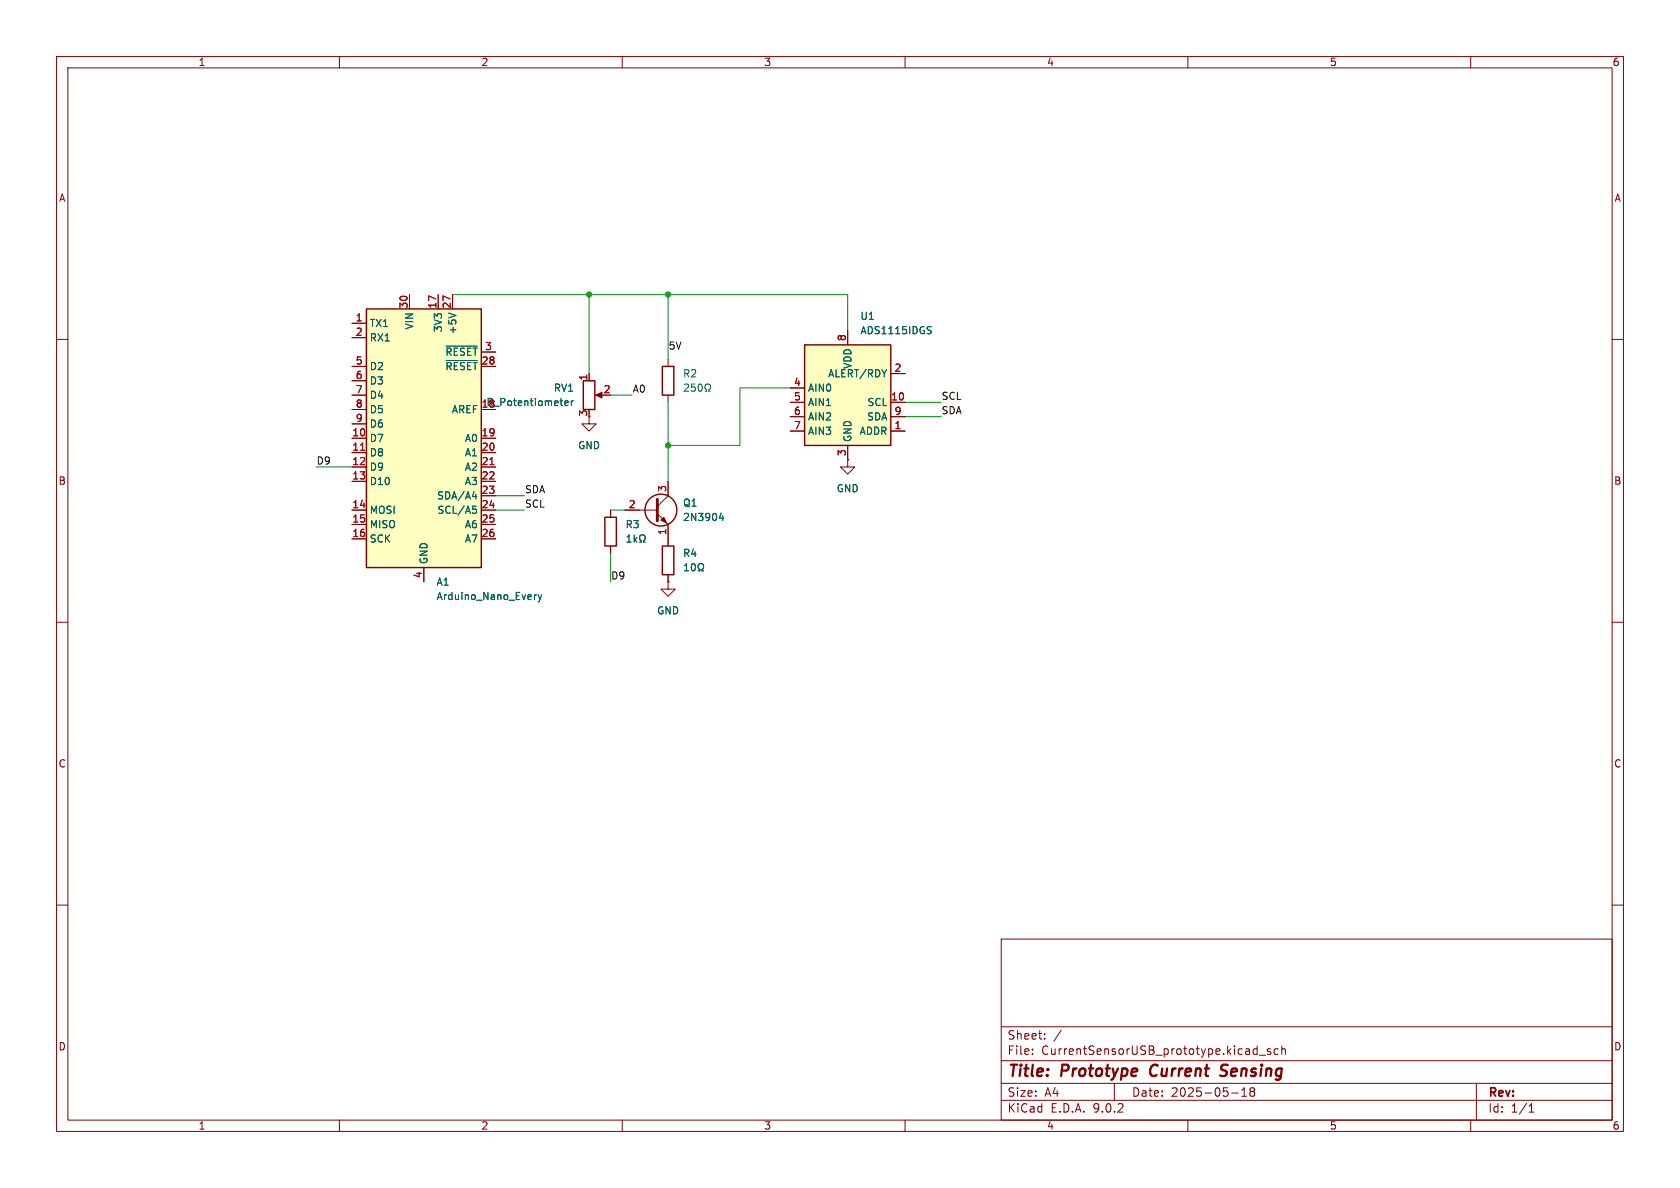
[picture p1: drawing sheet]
<svg xmlns="http://www.w3.org/2000/svg" width="297mm" height="210mm" viewBox="0 0 297 210" stroke-linecap="round" stroke-linejoin="round" font-family="sans-serif">
<g fill="none" stroke="#840000" stroke-width=".18">
<path d="M10 10h277v190h-277zM12 12h273v186h-273zM60 10v2M110 10v2M160 10v2M210 10v2M260 10v2M10 60h2M285 60h2M10 110h2M118.1 102.9v1.2h1.3l-1.3 1.3-1.3-1.3h1.3M118.1 102.9h.1"/>
<path d="M285 110h2M10 160h2M177 166h108v32h-108zM285 160h2M60 198v2M110 198v2M160 198v2M177 194.5h108M177 191.5h108M177 187.5h108M177 181.5h108M182.5 186.3v.1"/>
<path d="M182.5 185.5v.1M184.7 183.6v.1M184.7 182.8v.1M187.6 182.1l-1.3 2M197 191.5v3M210 198v2M217.7 193.2h1.2M219.5 193.8h.9M219.5 192.7l.5-.4v1.5M221 192.4v.3l.2 .2M221.2 192.9l-.2 .3v.5l.2 .1 .5-.1 .1-.2-.1-.4-.2-.2M221.2 192.9h.3"/>
<path d="M221.7 192.4l.1 .3-.3 .2M222.6 186.5h1.1M224.6 185.5l-.4-.1-.2 .2 .1 .2 .5 .2v.3h-.6M226 185.5l-.5-.1-.3 .3v.4l.2 .2h.6M226.6 185.5l.2-.1 .4 .1v.9M226.6 184.9v1.5M260 198v2M261 191.5v6.5M270.3 196.6h.9M270.3 195.5l.4-.4v1.5"/>
</g>
<path d="M203.6 188.5a1.27 1.27 0 0 0 0 1.6M216.8 190a.85 .85 0 0 1-1.1 .1M216.8 188.2l-.7 .1a.46 .46 0 0 0-.2 .5 .46 .46 0 0 0 .3 .4l.5 .2" fill="none" stroke="#840000" stroke-width=".4"/>
<path d="M64.8 54.6h20.3v45.7h-20.3z" fill="#ffffc2"/>
<g fill="none" stroke="#840000" stroke-width=".25">
<path d="M64.8 54.6h20.3v45.7h-20.3zM103.1 67.3h2.1v5.1h-2.1zM117.1 64.8h2v5.1h-2z"/>
<circle cx="116.8" cy="90.2" r="2.82"/>
</g>
<g fill="none" stroke="#840000" stroke-width=".18">
<path d="M62.2 57.2h2.6M62.2 59.7h2.6M72.4 52.1v2.5M77.5 52.1v2.5M80 52.1v2.5M62.2 64.8h2.6M62.2 67.3h2.6M62.2 69.9h2.6M62.2 72.4h2.6M62.2 74.9h2.6M62.2 77.5h2.6M85.1 64.8h2.5"/>
<path d="M85.1 72.4h2.5M85.1 77.5h2.5M85.1 62.2h2.5M104.1 73.7v1.2h1.3l-1.3 1.3-1.2-1.3h1.2M104.1 66v1.3M105.7 69.9h1M118.1 63.5v1.3M118.1 69.9v1.2M62.2 80h2.6M62.2 82.6h2.6M62.2 85.1h2.6M62.2 90.2h2.6"/>
<path d="M62.2 92.7h2.6M62.2 95.3h2.6M85.1 80h2.5M85.1 82.6h2.5M85.1 85.1h2.5M85.1 90.2h2.5M85.1 92.7h2.5M85.1 95.3h2.5M85.1 87.6h2.5M110.5 90.2h5.7M116.2 90.8l1.9 1.9v2.6M118.1 85.1v2.5l-1.9 1.9"/>
<path d="M149.9 81.3v1.3h1.2l-1.2 1.2-1.3-1.2h1.3M149.9 81.3h.1M74.9 100.3v2.6"/>
</g>
<path d="M63.7 79.6h.8M86.6 82.1h.7" fill="none" stroke="#a90000" stroke-width=".18"/>
<g fill="none" stroke="#006464" stroke-width=".18">
<path d="M79.3 55.3l1.3 .5M78.9 61.2h5.5M78.9 63.7h5.5M99.9 71.3l.6-.1-.1-.3h-.4l-.1 .1v.6h.5M101 70.9v.8M101.4 70.9l-.4 .2M121 68l.5-.1 .2 .4-.8 .9h.8M122.9 67.9h-.6l-.1 .6 .2-.1h.4l.1 .2v.4l-.2 .2-.5-.2M123.5 68l.2-.1a.68 .68 0 0 1 .5 .6 .68 .68 0 0 1-.5 .7l-.2-.2-.1-.3zM124.6 69.2h.3v-.3a.54 .54 0 0 1-.2-.7 .54 .54 0 0 1 .7-.3 .58 .58 0 0 1-.1 1v.3h.3M83.5 87.8h.8M83.6 89.5h.6"/>
<path d="M83.7 90h.3l.2 .2-.1 .5h-.4M84.1 87.4v.8M127.5 90.7l-.3 .9h.8M127.8 91.2v.8M94.8 105.1l-.3 .3M95.1 105.1l.3 .9M95.4 106l-.3 .4M95.8 105.1l-.4 .9"/>
</g>
<g fill="#840000" stroke="#840000" stroke-width=".18">
<path d="M105.3 69.9l1.1-.6v1.1z"/>
<path d="M116.8 91.9l.5-.5 .6 1.1z"/>
</g>
<path d="M116.2 88.3v3.8" fill="none" stroke="#840000" stroke-width=".51"/>
<path d="M142.2 61h15.3v17.7h-15.3z" fill="#ffffc2"/>
<path d="M142.2 61h15.3v17.7h-15.3zM106.9 91.4h2.1v5.1h-2.1zM117.1 96.5h2v5.1h-2z" fill="none" stroke="#840000" stroke-width=".25"/>
<g fill="none" stroke="#840000" stroke-width=".18">
<path d="M62.2 57.2h2.6M62.2 59.7h2.6M72.4 52.1v2.5M77.5 52.1v2.5M80 52.1v2.5M149.9 58.4v2.6M62.2 64.8h2.6M62.2 67.3h2.6M62.2 69.9h2.6M62.2 72.4h2.6M62.2 74.9h2.6M62.2 77.5h2.6"/>
<path d="M85.1 64.8h2.5M85.1 72.4h2.5M85.1 77.5h2.5M85.1 62.2h2.5M104.1 66v1.3M139.7 68.6h2.5M139.7 71.1h2.5M139.7 73.7h2.5M139.7 76.2h2.5M149.9 78.7v2.6M157.5 71.1h2.5M157.5 73.7h2.5"/>
<path d="M157.5 76.2h2.5M157.5 66h2.5M62.2 90.2h2.6M62.2 80h2.6M62.2 82.6h2.6M62.2 85.1h2.6M62.2 92.7h2.6M62.2 95.3h2.6M85.1 90.2h2.5M85.1 80h2.5M85.1 82.6h2.5M85.1 85.1h2.5"/>
<path d="M85.1 92.7h2.5M85.1 95.3h2.5M85.1 87.6h2.5M107.9 90.2v1.2M107.9 96.5v1.3M110.5 90.2h2.5M118.1 85.1v2.5M118.1 92.7v3.8M149.9 81.3h.1M74.9 100.3v2.6M118.1 102.9h.1M118.1 101.6v1.3"/>
</g>
<g fill="none" stroke="#006464" stroke-width=".18">
<path d="M79.3 55.3l1.3 .5M164.1 57.7l.5 .1M164.4 58.4l.2 .2-.2 .4M78.9 61.2h5.5M78.9 63.7h5.5M99.9 71.3l.6-.1-.1-.3h-.4l-.1 .1v.6h.5M101 70.9v.8M101.4 70.9l-.4 .2M83.5 87.8h.8M83.6 89.5h.6M83.7 90h.3l.2 .2-.1 .5h-.4M84.1 87.4v.8"/>
<path d="M110.8 95.8h.8M110.8 94.9l.4-.3v1.2M112.1 94.6v1.2M112.2 95.3l.4 .5M112.6 95l-.5 .5M113.1 95.8h.3v-.2a.54 .54 0 0 1-.3-.8 .54 .54 0 0 1 .8-.2 .58 .58 0 0 1-.2 1v.2h.3M122.3 99.8l.2-.2a.68 .68 0 0 1 .5 .7 .68 .68 0 0 1-.5 .6l-.2-.1-.1-.4zM127.5 90.7l-.3 .9h.8M127.8 91.2v.8M94.8 105.1l-.3 .3M95.1 105.1l.3 .9M95.4 106l-.3 .4"/>
<path d="M95.8 105.1l-.4 .9M121 100.9h.7M121 100l.4-.4v1.3M123.4 100.9h.3v-.2a.54 .54 0 0 1-.2-.8 .54 .54 0 0 1 .7-.2 .58 .58 0 0 1-.1 1v.2h.3"/>
</g>
<g fill="none" stroke="#009600" stroke-width=".18">
<path d="M80 52.1h69.9v6.3M104.1 52.1v13.9M118.1 52.1v11.4M107.9 69.9h3.9M118.1 71.1v14M139.7 68.6h-8.9v10.1h-12.7M160 71.1h6.4M160 73.7h6.4M55.9 82.6h6.3M87.6 90.2h5.1M87.6 87.6h5.1M107.9 97.8v5.1"/>
<path d="M107.9 90.2h2.6"/>
</g>
<path d="M63.7 79.6h.8M86.6 82.1h.7" fill="none" stroke="#a90000" stroke-width=".18"/>
<g fill="#009600" stroke="#009600" stroke-width=".18">
<circle cx="104.1" cy="52.1" r=".46"/>
<circle cx="118.1" cy="52.1" r=".46"/>
<circle cx="118.1" cy="78.7" r=".46"/>
</g>
<g font-size="2.8" fill="#840000">
<text x="178" y="190.9">Title:</text>
<text x="187.7" y="190.9">Prototype</text>
<text x="204.2" y="190.9">Current</text>
<text x="217.4" y="190.9">Sensing</text>
</g>
<g font-size="2.1" fill="#840000">
<text x="178" y="184">Sheet:</text>
<text x="178" y="186.7">File:</text>
<text x="184.1" y="186.7">CurrentSensorUSB_prototype.kicad_sch</text>
<text x="178" y="196.9">KiCad</text>
<text x="178" y="194.1">Size:</text>
<text x="184.7" y="194.1">A4</text>
<text x="185.7" y="196.9">E.D.A.</text>
<text x="193.3" y="196.9">9.0.2</text>
<text x="200" y="194.1">Date:</text>
<text x="207" y="194.1">2025-05-18</text>
<text x="263" y="194.3">Rev:</text>
<text x="263" y="196.9">Id:</text>
<text x="267.1" y="196.9">1/1</text>
</g>
<g font-size="1.8" fill="#840000">
<text x="35" y="11.9">1</text>
<text x="85" y="11.9">2</text>
<text x="135" y="11.9">3</text>
<text x="185" y="11.9">4</text>
<text x="235" y="11.9">5</text>
<text x="285" y="11.9">6</text>
<text x="10.3" y="35.9">A</text>
<text x="285.3" y="35.9">A</text>
<text x="103.9" y="73.7" transform="rotate(-90 103.9 73.7)">3</text>
<text x="10.3" y="85.9">B</text>
<text x="285.3" y="85.9">B</text>
<text x="10.3" y="135.9">C</text>
<text x="285.3" y="135.9">C</text>
<text x="10.3" y="185.9">D</text>
<text x="285.3" y="185.9">D</text>
<text x="35" y="199.9">1</text>
<text x="85" y="199.9">2</text>
<text x="135" y="199.9">3</text>
<text x="185" y="199.9">4</text>
<text x="235" y="199.9">5</text>
<text x="285" y="199.9">6</text>
</g>
<g font-size="1.8" fill="#a90000">
<text x="62.8" y="56.9">1</text>
<text x="62.8" y="59.4">2</text>
<text x="72.1" y="54.7" transform="rotate(-90 72.1 54.7)">30</text>
<text x="77.2" y="54.7" transform="rotate(-90 77.2 54.7)">17</text>
<text x="79.8" y="54.7" transform="rotate(-90 79.8 54.7)">27</text>
<text x="62.8" y="64.5">5</text>
<text x="85" y="64.5">28</text>
<text x="85.7" y="62">3</text>
<text x="149.6" y="60.4" transform="rotate(-90 149.6 60.4)">8</text>
<text x="158" y="65.8">2</text>
<text x="62.8" y="67.1">6</text>
<text x="62.8" y="69.6">7</text>
<text x="103.9" y="67.4" transform="rotate(-90 103.9 67.4)">1</text>
<text x="106.6" y="69.6">2</text>
<text x="140.3" y="68.3">4</text>
<text x="140.3" y="70.9">5</text>
<text x="157.4" y="70.9">10</text>
<text x="62.2" y="77.2">10</text>
<text x="62.8" y="72.1">8</text>
<text x="62.8" y="74.7">9</text>
<text x="85" y="72.1">18</text>
<text x="85" y="77.2">19</text>
<text x="140.3" y="73.4">6</text>
<text x="140.3" y="75.9">7</text>
<text x="158" y="73.4">9</text>
<text x="158" y="75.9">1</text>
<text x="62.2" y="79.8">11</text>
<text x="62.2" y="82.3">12</text>
<text x="85" y="79.8">20</text>
<text x="85" y="82.3">21</text>
<text x="149.6" y="80.7" transform="rotate(-90 149.6 80.7)">3</text>
<text x="62.2" y="84.8">13</text>
<text x="62.2" y="89.9">14</text>
<text x="85" y="84.8">22</text>
<text x="85" y="87.4">23</text>
<text x="85" y="89.9">24</text>
<text x="111.1" y="89.9">2</text>
<text x="117.9" y="87.1" transform="rotate(-90 117.9 87.1)">3</text>
<text x="62.2" y="92.5">15</text>
<text x="62.2" y="95">16</text>
<text x="85" y="92.5">25</text>
<text x="85" y="95">26</text>
<text x="117.9" y="94.7" transform="rotate(-90 117.9 94.7)">1</text>
<text x="74.7" y="102.3" transform="rotate(-90 74.7 102.3)">4</text>
</g>
<g font-size="1.8" fill="#006464">
<text x="65.3" y="58">TX1</text>
<text x="73.3" y="58.3" transform="rotate(-90 73.3 58.3)">VIN</text>
<text x="78.3" y="58.8" transform="rotate(-90 78.3 58.8)">3V3</text>
<text x="80.9" y="59.2" transform="rotate(-90 80.9 59.2)">+5V</text>
<text x="152" y="56.7">U1</text>
<text x="152" y="59.3">ADS1115IDGS</text>
<text x="65.3" y="60.6">RX1</text>
<text x="65.3" y="65.6">D2</text>
<text x="78.6" y="63.1">~{RESET}</text>
<text x="78.6" y="65.6">~{RESET}</text>
<text x="150.7" y="65.3" transform="rotate(-90 150.7 65.3)">VDD</text>
<text x="65.3" y="68.2">D3</text>
<text x="65.3" y="70.7">D4</text>
<text x="85.9" y="72">R_Potentiometer</text>
<text x="97.8" y="69.4">RV1</text>
<text x="120.7" y="66.9">R2</text>
<text x="142.7" y="69.4">AIN0</text>
<text x="142.7" y="72">AIN1</text>
<text x="146.3" y="66.9">ALERT/RDY</text>
<text x="153.3" y="72">SCL</text>
<text x="65.3" y="73.3">D5</text>
<text x="65.3" y="75.8">D6</text>
<text x="79.8" y="73.3">AREF</text>
<text x="142.7" y="74.5">AIN2</text>
<text x="142.7" y="77.1">AIN3</text>
<text x="151.9" y="77.1">ADDR</text>
<text x="153.2" y="74.5">SDA</text>
<text x="65.3" y="78.3">D7</text>
<text x="65.3" y="80.9">D8</text>
<text x="65.3" y="83.4">D9</text>
<text x="82.1" y="78.3">A0</text>
<text x="82.1" y="80.9">A1</text>
<text x="82.1" y="83.4">A2</text>
<text x="102.1" y="79.6">GND</text>
<text x="150.7" y="78.2" transform="rotate(-90 150.7 78.2)">GND</text>
<text x="65.3" y="86">D10</text>
<text x="77.2" y="88.5">SDA/A4</text>
<text x="82.1" y="86">A3</text>
<text x="120.7" y="89.8">Q1</text>
<text x="147.8" y="87.2">GND</text>
<text x="65.3" y="91">MOSI</text>
<text x="65.3" y="93.6">MISO</text>
<text x="77.2" y="91">SCL/A5</text>
<text x="82.1" y="93.6">A6</text>
<text x="110.5" y="93.6">R3</text>
<text x="120.7" y="92.3">2N3904</text>
<text x="65.3" y="96.1">SCK</text>
<text x="75.8" y="99.8" transform="rotate(-90 75.8 99.8)">GND</text>
<text x="82.1" y="96.1">A7</text>
<text x="120.7" y="98.7">R4</text>
<text x="77.1" y="103.7">A1</text>
<text x="77.1" y="106.3">Arduino_Nano_Every</text>
<text x="116.1" y="108.8">GND</text>
</g>
<g font-size="1.8" fill="#0f0f0f">
<text x="118.1" y="61.9">5V</text>
<text x="111.8" y="69.5">A0</text>
<text x="166.4" y="70.8">SCL</text>
<text x="166.4" y="73.3">SDA</text>
<text x="55.9" y="82.2">D9</text>
<text x="92.7" y="87.3">SDA</text>
<text x="92.7" y="89.8">SCL</text>
<text x="107.9" y="102.5">D9</text>
</g>
</svg>
